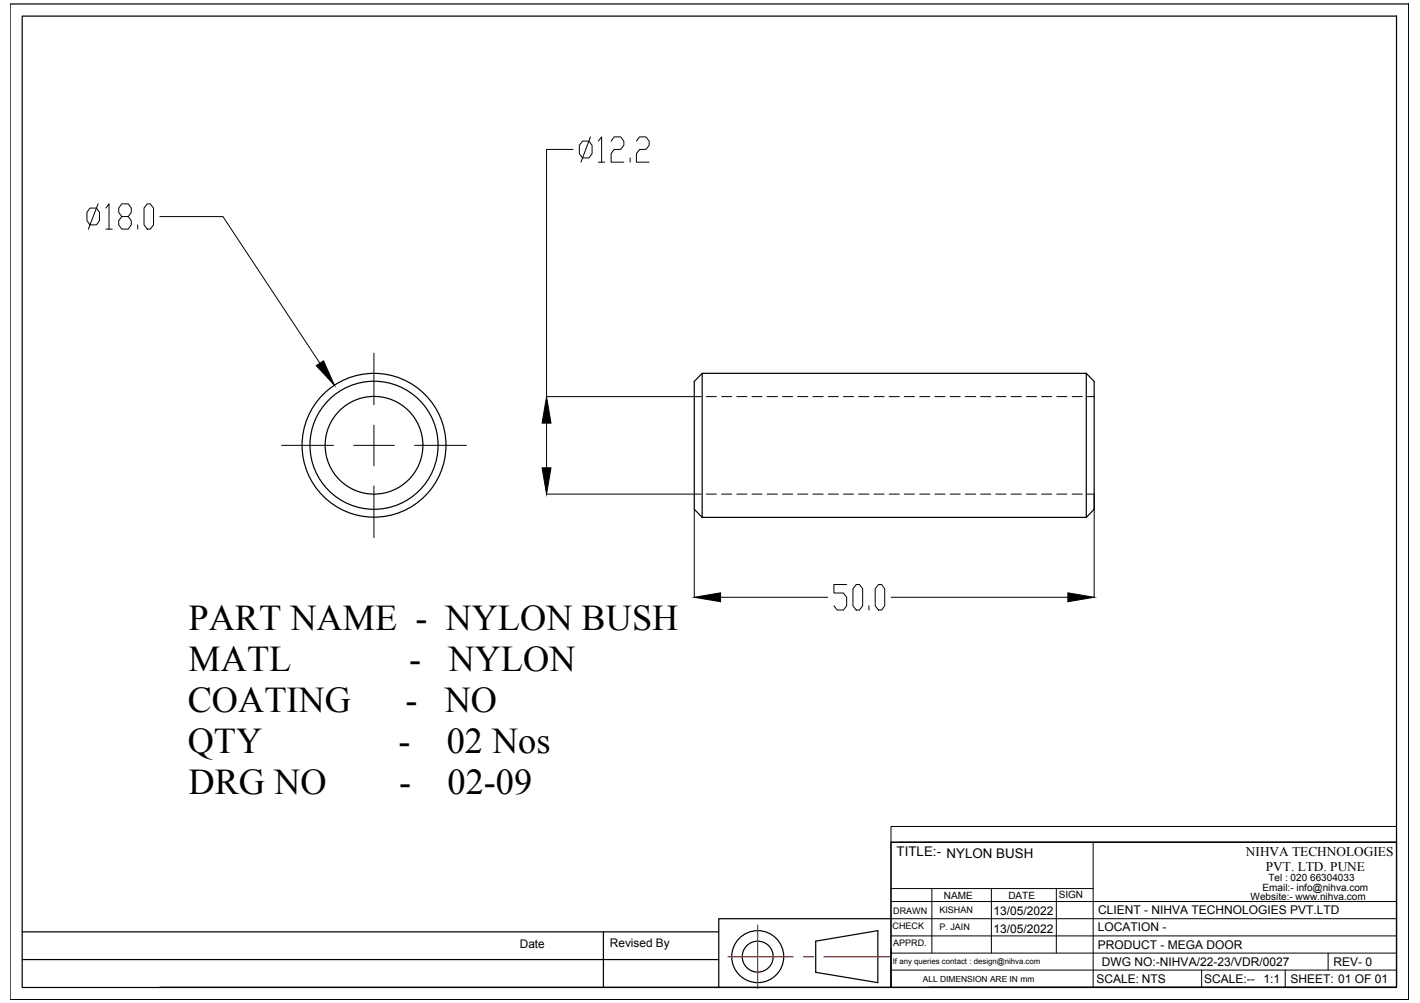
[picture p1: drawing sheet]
<svg xmlns="http://www.w3.org/2000/svg" width="297mm" height="210mm" viewBox="0 0 297 210" stroke-linecap="round" stroke-linejoin="round" font-family="sans-serif">
<!-- layer: 0 -->
<g fill="none" stroke="#000" stroke-width=".25">
<path d="M2.1 .8h292.6v208.4h-292.6zM4.6 3.4h287.5v203.3h-287.5zM146.9 78.1h80.3l1.7 1.7v26.8l-1.7 1.7M146.9 78.1v30.2M146.9 78.1l-1.7 1.7v26.8l1.7 1.7M227.2 78.1v30.2M146.9 108.3h80.3M186.4 176.3h105.7v30.3h-105.7zM4.6 195h145.8M126.2 195v11.7M170.6 197l13-2.2v10.8l-13-2.1zM186.4 192.3h-36v14.3h-117"/>
<path d="M4.6 200.8h145.8M150.4 206.6h36M194.3 206.6h97.8"/>
<circle cx="78.2" cy="93.2" r="13.4"/>
<circle cx="78.2" cy="93.2" r="15.1"/>
<circle cx="78.2" cy="93.2" r="10.2"/>
<circle cx="158.5" cy="200.2" r="5.4"/>
<circle cx="158.5" cy="200.2" r="3.2"/>
</g>
<g fill="none" stroke="#000" stroke-width=".21">
<path d="M119.9 31.3h-5.6v51.7h30.8M121.9 29.5h1.3l.7 .9v1.8l-.7 .8h-1.3l-.7-.8v-1.8zM123.5 28.6l-2 5.3M125.2 29.5l.6-.9v5.3M125.2 33.9h1.3M127.8 29.5l.7-.9h1.3l.7 .9v.9l-.7 .9h-1.3l-.7 .9v1.7h2.7M131.8 33v.9M133.1 29.5l.7-.9h1.3l.7 .9v.9l-.7 .9h-1.3l-.7 .9v1.7h2.7M18.8 43.5h1.4l.6 .9v1.8l-.6 .9h-1.4l-.6-.9v-1.8zM20.5 42.7l-2 5.2M22.2 43.5l.6-.8v5.2M22.2 47.9h1.3"/>
<path d="M25.5 45.3l-.7-.9v-.9l.7-.8h1.3l.7 .8v.9l-.7 .9h-1.3l-.7 .9v.9l.7 .8h1.3l.7-.8v-.9l-.7-.9M28.8 47.1v.8M30.8 42.7h.6l.7 .8v3.6l-.7 .8h-.6l-.7-.8v-3.6zM33.4 45.3h13.2l20.3 30.7M78.2 73.9v10.8M58.9 93.2h10.9M78.2 89v4.2h-4.2M82.5 93.2h-4.3v4.3M86.7 93.2h10.9M114.3 88.5v9.4M145.2 83h1.5M147.7 83h2.1"/>
<path d="M150.9 83h2.2M154.1 83h2.1M157.3 83h2.1M160.5 83h2.1M163.7 83h2.1M166.9 83h2.1M170 83h2.2M173.3 83h2.1M176.4 83h2.1M179.6 83h2.2M182.8 83h2.1M186 83h2.1"/>
<path d="M189.2 83h2.1M192.4 83h2.1M195.6 83h2.1M198.7 83h2.2M201.9 83h2.2M205.1 83h2.1M208.3 83h2.1M211.5 83h2.1M214.7 83h2.1M217.9 83h2.1M221.1 83h2.1M224.3 83h2.1"/>
<path d="M227.4 83h1.5M78.2 101.7v10.8M114.3 103.4h30.8M145.2 103.4h1.5M145.2 106.7v18.3M147.7 103.4h2.1M150.9 103.4h2.2M154.1 103.4h2.1M157.3 103.4h2.1M160.5 103.4h2.1M163.7 103.4h2.1M166.9 103.4h2.1"/>
<path d="M170 103.4h2.2M173.3 103.4h2.1M176.4 103.4h2.1M179.6 103.4h2.2M182.8 103.4h2.1M186 103.4h2.1M189.2 103.4h2.1M192.4 103.4h2.1M195.6 103.4h2.1M198.7 103.4h2.2M201.9 103.4h2.2M205.1 103.4h2.1"/>
<path d="M208.3 103.4h2.1M211.5 103.4h2.1M214.7 103.4h2.1M217.9 103.4h2.1M221.1 103.4h2.1M224.3 103.4h2.1M227.4 103.4h1.5M228.9 103.5v21.5M150.7 125h22.4M177.1 122.3h-2.7v1.8h2l.7 .9v1.8l-.7 .9h-1.3l-.7-.9M179.1 122.3h.7l.7 .9v3.6l-.7 .9h-.7l-.7-.9v-3.6zM181.8 126.8v.9"/>
<path d="M183.8 122.3h.6l.7 .9v3.6l-.7 .9h-.6l-.7-.9v-3.6zM186.4 125h37M186.4 173h105.7v3.3h-105.7zM186.4 176.3v30.3M188.2 176.3h103.9M228.7 176.3v30.3M186.4 199.5h105.7M186.4 195.9h105.7M186.4 192.3h105.7M186.4 188.7h105.7M186.4 186h42.3M194.9 186v13.5"/>
<path d="M207.4 186v13.5M221 186v13.5M277.8 199.5v3.5M186.4 203h105.7M251.4 203v3.6M268.8 203v3.6"/>
</g>
<path d="M66.2 76.5l1.5-1 2.3 5.1zM113.4 97.9h1.9l-1 5.5zM114.3 83l1 5.5h-1.9zM145.2 125l5.5-.9v1.8zM223.4 124.1l5.5 .9-5.5 .9z" fill="#000" stroke="#000" stroke-width=".21"/>
<path d="M158.5 193.6v13.3M152.3 200.2h13.6M168.1 200.2h2.1M172.3 200.2h13.7" fill="none" stroke="#f00" stroke-width=".25"/>
<g font-size="7.6">
<text x="39.4" y="131.9">PART NAME - NYLON BUSH</text>
<text x="39.4" y="140.4">MATL</text>
<text x="85.6" y="140.4">-</text>
<text x="93.8" y="140.4">NYLON</text>
<text x="39.3" y="149">COATING</text>
<text x="84.8" y="149">-</text>
<text x="93" y="149">NO</text>
<text x="39.3" y="157.6">QTY</text>
<text x="83.3" y="157.6">-</text>
<text x="93.5" y="157.6">02 Nos</text>
<text x="39.4" y="166.1">DRG NO</text>
<text x="83.5" y="166.1">-</text>
<text x="93.6" y="166.1">02-09</text>
</g>
<g font-size="2.8">
<text x="187.6" y="179.2">TITLE:- NYLON BUSH</text>
<text x="260.6" y="179.1">NIHVA TECHNOLOGIES</text>
<text x="264.8" y="182.3">PVT. LTD. PUNE</text>
</g>
<g font-size="2.5">
<text x="207.8" y="191.6">13/05/2022</text>
<text x="229.7" y="191.3">CLIENT - NIHVA TECHNOLOGIES PVT.LTD</text>
<text x="207.8" y="195.2">13/05/2022</text>
<text x="229.6" y="194.9">LOCATION -</text>
<text x="108.7" y="198.5">Date</text>
<text x="127.6" y="198.2">Revised By</text>
<text x="229.6" y="198.5">PRODUCT - MEGA DOOR</text>
<text x="230.5" y="202.1">DWG NO:-NIHVA/22-23/VDR/0027</text>
<text x="279" y="202.1">REV- 0</text>
<text x="229.3" y="205.7">SCALE: NTS</text>
<text x="251.9" y="205.7">SCALE:--</text>
<text x="264.3" y="205.7">1:1</text>
<text x="269.9" y="205.7">SHEET: 01 OF 01</text>
</g>
<g font-size="2.1">
<text x="265.3" y="184.4">Tel : 020 66304033</text>
<text x="197.4" y="188.1">NAME</text>
<text x="210.9" y="188.2">DATE</text>
<text x="221.5" y="188">SIGN</text>
<text x="261.6" y="188.4">Website:- www.nihva.com</text>
<text x="264.1" y="186.5">Email:- info@nihva.com</text>
</g>
<g font-size="1.9">
<text x="186.8" y="191.2">DRAWN</text>
<text x="196.5" y="191.1">KISHAN</text>
<text x="186.7" y="194.4">CHECK</text>
<text x="186.8" y="198">APPRD.</text>
<text x="196.5" y="194.7">P. JAIN</text>
</g>
<text font-size="1.8" x="193" y="205.4">ALL DIMENSION ARE IN mm</text>
<text font-size="1.6" x="186.8" y="201.7">If any queries contact : design@nihva.com</text>
</svg>
